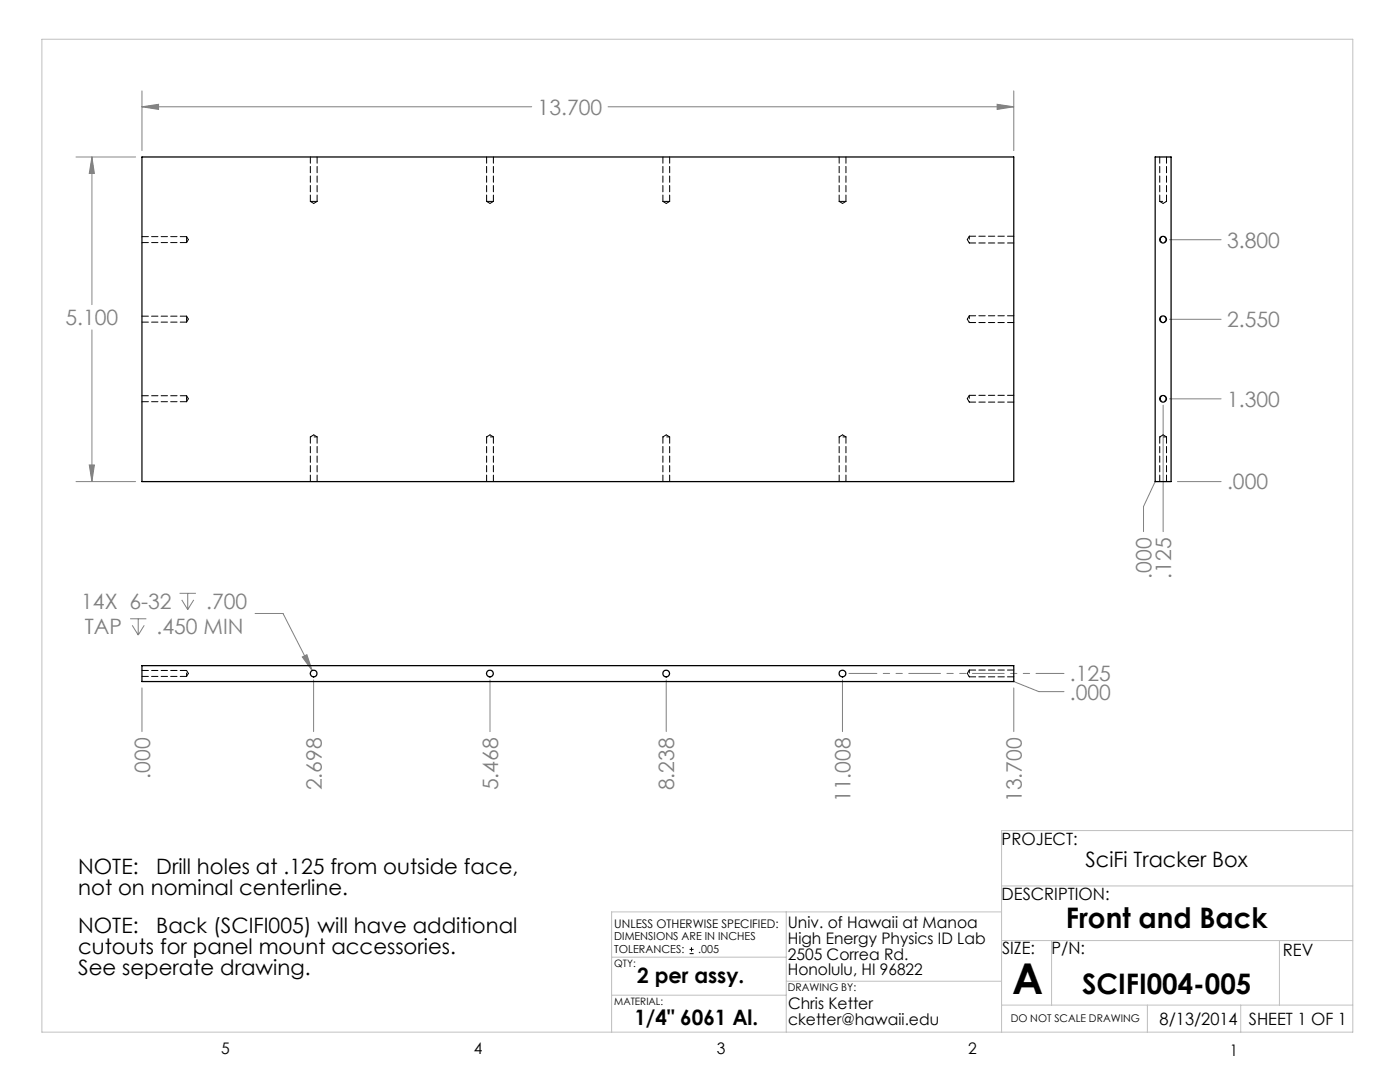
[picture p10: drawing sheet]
<svg xmlns="http://www.w3.org/2000/svg" width="279mm" height="216mm" viewBox="0 0 279 216" stroke-linecap="round" stroke-linejoin="round" font-family="sans-serif">
<g fill="none" stroke="#808080" stroke-width=".2">
<path d="M28.3 18.1v12M202.3 18.1v12M15.2 31.3h11.9M18.3 31.3v29.5M18.3 31.3l.5 3.3h-1zM28.3 21.3h77.8M28.3 21.3l3.3-.5v1zM121.4 21.3h80.9M199 20.8l3.3 .5-3.3 .5zM233.4 47.8h10.3M18.3 65.8v30.3M233.4 63.7h10.3"/>
<path d="M233.4 79.6h10.3M15.2 96.1h11.9M17.8 92.8h1l-.5 3.3zM230.5 96.1l-2.3 5v5M232.1 80.9v25.2M235 96.1h8.7M35.8 118.4h3.3M36.3 119.7l1.2 1.9M37.5 118.4v3.2M38.7 119.7l-1.2 1.9M26 123.5h3.2M26.4 124.8l1.2 1.9"/>
<path d="M27.6 123.5v3.2M28.3 137.3v8.7M28.8 124.8l-1.2 1.9M50.9 122.4h5.6l5.8 11.4M60.3 131.1l.9-.5 1.1 3.2zM62.6 135.7v10.3M97.8 135.7v10.3M133 135.7v10.3M168.1 135.7v10.3M202.3 136l5 2h5M202.3 137.3v8.7"/>
</g>
<path d="M137.6 190.3h.8M137.6 189.4h.8M138 189v.9" fill="none" stroke="#000" stroke-width=".2"/>
<path d="M169.4 134.4h42.9" fill="none" stroke="#808080" stroke-width=".2" stroke-dasharray="6.3 1.3 1.3 1.3 1.3 1.3" stroke-dashoffset=".8"/>
<g fill="none" stroke="#c0c0c0" stroke-width=".2">
<path d="M8.4 7.8h261.6v198.2h-261.6zM199.9 176.8h70.1M270 165.7h-70.1v40.3M122.1 198.6h34.8M122.1 191h34.8M156.9 182v24M156.9 195.8h43M199.9 182h-77.8v24M199.9 187.7h70.1M209.9 187.7v12.9M255.3 187.7v12.9M199.9 200.6h70.1"/>
<path d="M229 200.6v5.4M247.6 200.6v5.4"/>
</g>
<path d="M18.3 31.3l.5 3.3h-1zM17.8 92.8h1l-.5 3.3zM199 20.8l3.3 .5-3.3 .5zM28.3 21.3l3.3-.5v1zM60.3 131.1l2 2.7-1.1-3.2z" fill="#808080"/>
<g fill="none" stroke="#000" stroke-width=".25">
<path d="M28.3 31.3h174v64.8h-174zM230.5 31.3h3.2v64.8h-3.2zM28.3 132.8h174v3.2h-174z"/>
<circle cx="232.1" cy="47.8" r=".68"/>
<circle cx="232.1" cy="63.7" r=".68"/>
<circle cx="232.1" cy="79.6" r=".68"/>
<circle cx="62.6" cy="134.4" r=".68"/>
<circle cx="97.8" cy="134.4" r=".68"/>
<circle cx="132.9" cy="134.4" r=".68"/>
<circle cx="168.1" cy="134.4" r=".69"/>
</g>
<g fill="none" stroke="#000" stroke-width=".2" stroke-dasharray="1.3 .6" stroke-dashoffset=".7">
<path d="M193.4 47.1v1.4M231.5 40.2h1.3M231.5 47.8a.59 .59 0 0 1 .9-.5 .59 .59 0 0 1 .1 .9 .59 .59 0 0 1-.9-.2l-.1-.2M193.4 63v1.4M193.4 78.9v1.3M231.5 79.6a.59 .59 0 0 1 .9-.6 .59 .59 0 0 1 .1 1 .59 .59 0 0 1-.9-.2l-.1-.2M231.5 63.7a.59 .59 0 0 1 .9-.6 .59 .59 0 0 1 .1 1 .59 .59 0 0 1-.9-.2l-.1-.2M63.3 87.2h-1.4M98.5 87.2h-1.4M133.6 87.2h-1.3M168.8 87.2h-1.3M232.8 87.2h-1.3"/>
<path d="M193.4 133.7v1.4"/>
</g>
<g fill="none" stroke="#000" stroke-width=".2" stroke-dasharray="1.3 .6" stroke-dashoffset=".3">
<path d="M37.2 48.4l.4-.6M37.6 47.8l-.4-.6M61.9 40.2h.7M62.6 40.2h.7M97.1 40.2h.7M97.8 40.2h.7M132.3 40.2h.7M133 40.2h.6M167.5 40.2h.6M168.1 40.2h.7M37.2 64.3l.4-.6M37.6 79.6l-.4-.6"/>
<path d="M37.6 63.7l-.4-.6M37.2 80.2l.4-.6M37.2 135l.4-.6M37.6 134.4l-.4-.6"/>
</g>
<g fill="none" stroke="#000" stroke-width=".2" stroke-dasharray="1.3 .6">
<path d="M61.9 31.3v8.9M97.1 31.3v8.9M132.3 31.3v8.9M167.5 31.3v8.9M231.5 31.3v8.9M28.3 48.4h8.9M37.2 47.8v-.6M37.2 48.4v-.6M37.2 47.2h-8.9M63.3 40.2v-8.9M98.5 40.2v-8.9M133.6 40.2v-8.9"/>
<path d="M168.8 40.2v-8.9M193.4 48.5h8.9M202.3 47.1h-8.9M232.8 40.2v-8.9M28.3 64.3h8.9M37.2 63.7v-.6M37.2 64.3v-.6M37.2 79.6v-.6M37.2 63.1h-8.9M37.2 79h-8.9M193.4 64.4h8.9M202.3 63h-8.9"/>
<path d="M202.3 78.9h-8.9M28.3 80.2h8.9M37.2 80.2v-.6M61.9 87.2v8.9M63.3 96.1v-8.9M97.1 87.2v8.9M98.5 96.1v-8.9M132.3 87.2v8.9M133.6 96.1v-8.9M167.5 87.2v8.9M168.8 96.1v-8.9M193.4 80.2h8.9"/>
<path d="M231.5 87.2v8.9M232.8 96.1v-8.9M28.3 135h8.9M37.2 133.8h-8.9M193.4 135.1h8.9M202.3 133.7h-8.9"/>
</g>
<g fill="none" stroke="#000" stroke-width=".2" stroke-dasharray="1.3 .6" stroke-dashoffset=".4">
<path d="M61.9 40.2l.7 .4M62.6 40.6l.7-.4M97.1 40.2l.7 .4M97.8 40.6l.7-.4M132.3 40.2l.7 .4M133 40.6l.6-.4M167.5 40.2l.6 .4M168.1 40.6l.7-.4M193 47.8l.4 .7M193.4 47.1l-.4 .7M231.5 40.2l.6 .4M232.1 40.6l.7-.4"/>
<path d="M193 63.7l.4 .7M193 79.6l.4 .6M193.4 63l-.4 .7M193.4 78.9l-.4 .7M62.6 86.8l-.7 .4M63.3 87.2l-.7-.4M97.8 86.8l-.7 .4M98.5 87.2l-.7-.4M133 86.8l-.7 .4M133.6 87.2l-.6-.4M168.1 86.8l-.6 .4M168.8 87.2l-.7-.4"/>
<path d="M232.1 86.8l-.6 .4M232.8 87.2l-.7-.4M193 134.4l.4 .7M193.4 133.7l-.4 .7"/>
</g>
<path d="M37.2 135v-1.2" fill="none" stroke="#000" stroke-width=".2" stroke-dasharray="1.3 .6" stroke-dashoffset=".6"/>
<text font-size="8.5" x="202" y="198.3">A</text>
<g font-size="5.6">
<text x="212.7" y="185.1">Front and Back</text>
<text x="216" y="198.4">SCIFI004-005</text>
</g>
<g font-size="4.2" fill="#808080">
<text x="107.3" y="22.9">13.700</text>
<text x="244.9" y="49.4">3.800</text>
<text x="13.1" y="64.9">5.100</text>
<text x="244.9" y="65.3">2.550</text>
<text x="244.9" y="81.2">1.300</text>
<text x="244.9" y="97.7">.000</text>
<text x="229.8" y="115.5" transform="rotate(-90 229.8 115.5)">.000</text>
<text x="233.7" y="115.5" transform="rotate(-90 233.7 115.5)">.125</text>
<text x="16.2" y="121.4">14X 6-32</text>
<text x="41.1" y="121.4">.700</text>
<text x="16.9" y="126.5">TAP</text>
<text x="31.3" y="126.5">.450 MIN</text>
<text x="213.5" y="136">.125</text>
<text x="213.5" y="139.6">.000</text>
<text x="29.9" y="155.4" transform="rotate(-90 29.9 155.4)">.000</text>
<text x="64.2" y="157.7" transform="rotate(-90 64.2 157.7)">2.698</text>
<text x="99.4" y="157.7" transform="rotate(-90 99.4 157.7)">5.468</text>
<text x="134.6" y="157.7" transform="rotate(-90 134.6 157.7)">8.238</text>
<text x="169.7" y="160" transform="rotate(-90 169.7 160)">11.008</text>
<text x="203.9" y="160" transform="rotate(-90 203.9 160)">13.700</text>
</g>
<g font-size="4.2">
<text x="216.7" y="173.1">SciFi Tracker Box</text>
<text x="15.6" y="174.4">NOTE:</text>
<text x="15.6" y="178.6">not on nominal centerline.</text>
<text x="31.2" y="174.4">Drill holes at .125 from outside face,</text>
<text x="15.6" y="186.2">NOTE:</text>
<text x="15.6" y="190.4">cutouts for panel mount accessories.</text>
<text x="31.2" y="186.2">Back (SCIFI005) will have additional</text>
<text x="15.6" y="194.5">See seperate drawing.</text>
<text x="127.2" y="196.2">2 per assy.</text>
<text x="126.6" y="204.6">1/4&quot; 6061 Al.</text>
</g>
<g font-size="3.4">
<text x="199.9" y="168.5">PROJECT:</text>
<text x="199.9" y="179.6">DESCRIPTION:</text>
<text x="200" y="190.5">SIZE:</text>
<text x="209.9" y="190.5">P/N:</text>
<text x="256" y="190.8">REV</text>
<text x="231.4" y="204.5">8/13/2014</text>
<text x="249.2" y="204.5">SHEET 1 OF 1</text>
</g>
<g font-size="3.2">
<text x="157.2" y="185.1">Univ. of Hawaii at Manoa</text>
<text x="157.2" y="188.3">High Energy Physics ID Lab</text>
<text x="157.2" y="191.5">2505 Correa Rd.</text>
<text x="157.2" y="194.6">Honolulu, HI 96822</text>
<text x="157.3" y="201.4">Chris Ketter</text>
<text x="157.3" y="204.6">cketter@hawaii.edu</text>
<text x="44.2" y="210.4">5</text>
<text x="94.6" y="210.3">4</text>
<text x="143.1" y="210.4">3</text>
<text x="193.2" y="210.3">2</text>
<text x="245.4" y="210.6">1</text>
</g>
<text font-size="2.4" x="122.6" y="185.1">UNLESS OTHERWISE SPECIFIED:</text>
<g font-size="2.2">
<text x="122.6" y="187.6">DIMENSIONS ARE IN INCHES</text>
<text x="122.6" y="190.3">TOLERANCES:</text>
<text x="139.4" y="190.3">.005</text>
</g>
<g font-size="2.1">
<text x="157.2" y="197.8">DRAWING BY:</text>
<text x="201.7" y="204">DO NOT SCALE DRAWING</text>
</g>
<g font-size="2">
<text x="122.6" y="192.9">QTY:</text>
<text x="122.6" y="200.5">MATERIAL:</text>
</g>
</svg>
